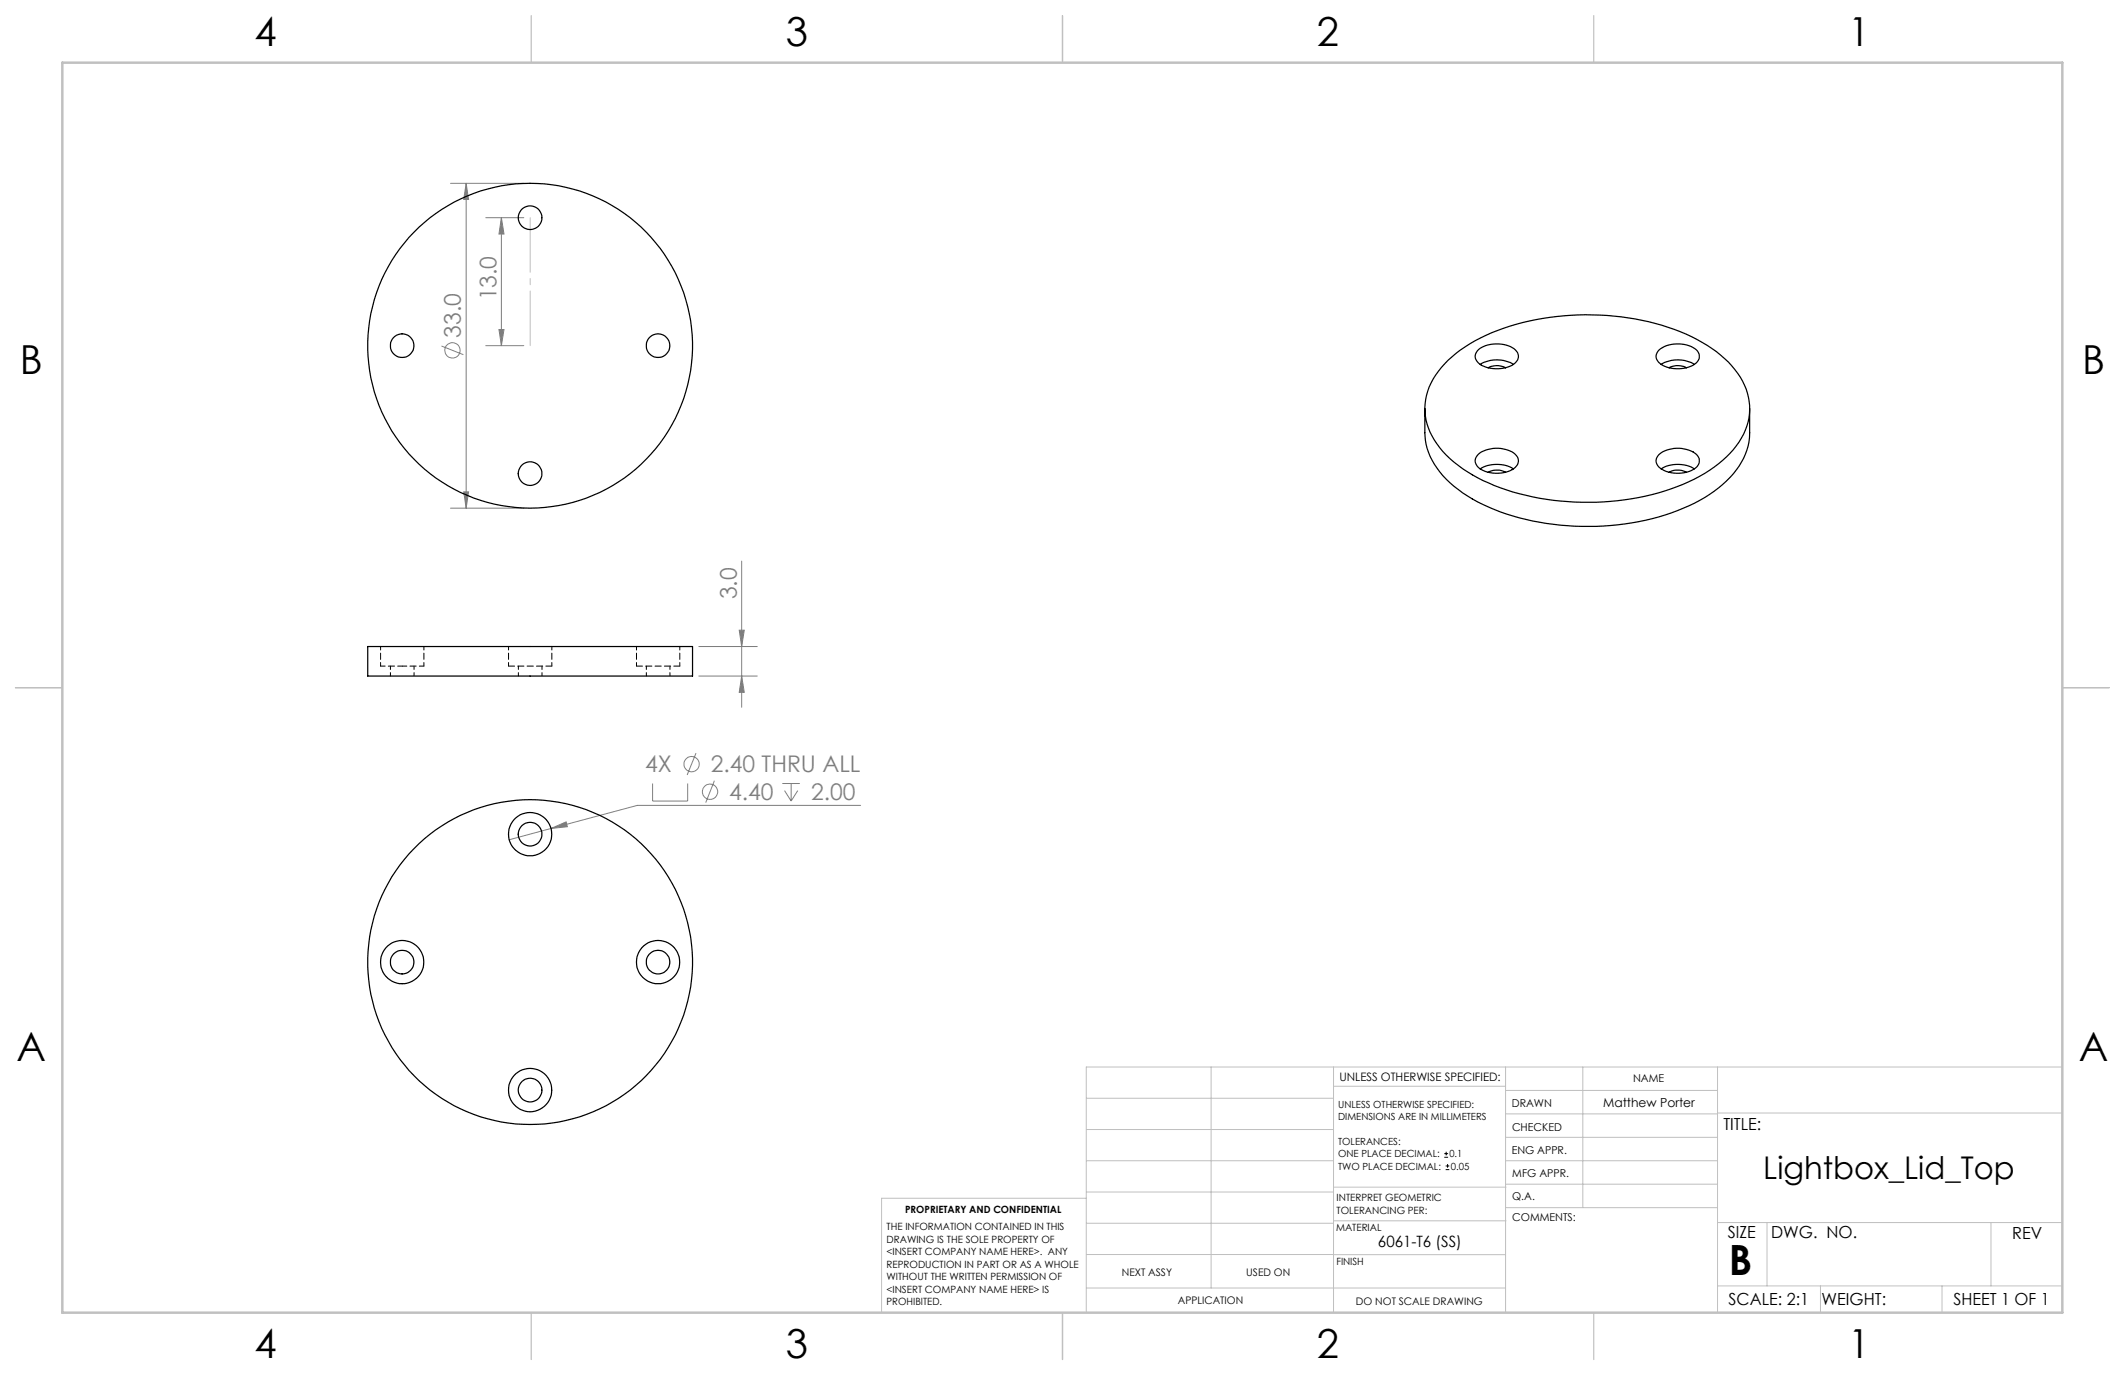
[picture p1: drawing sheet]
<svg xmlns="http://www.w3.org/2000/svg" width="432mm" height="279mm" viewBox="0 0 432 279" stroke-linecap="round" stroke-linejoin="round" font-family="sans-serif">
<g fill="none" stroke="#808080" stroke-width=".2">
<path d="M91.5 37.3h14.9M94.7 37.3l.5 3.2h-1zM94.7 37.3v66M98.7 44.2h7.7M101.9 44.2l.5 3.4h-1zM101.9 44.2v26M89.7 70.3l4.5 1.8M98.7 70.2h7.7M101.4 67h1l-.5 3.2zM94.2 99.9h1l-.5 3.4zM91.5 103.3h14.9M150.7 114v29.7"/>
<path d="M142 137.4h11.9M142 131.4h11.9M150.2 128.1h1l-.5 3.3zM150.7 137.4l.5 3.3h-1zM132.6 159.2v3.6h7.1v-3.6M141.4 153l-1.8 4.5M145.2 158.6l-1.8 4.5M159 159.2h3.5M160.8 159.2v3.6M112 168.3l3-1.3 .3 1zM159.4 160.7l1.4 2.1M162.1 160.7l-1.3 2.1"/>
<path d="M174.9 163.7h-45.4l-26 6.9"/>
<circle cx="91.9" cy="71.2" r="1.56"/>
<circle cx="140.5" cy="155.3" r="1.56"/>
<circle cx="144.3" cy="160.9" r="1.56"/>
</g>
<path d="M293.5 235.2h.8M293.5 234.4h.8M293.8 237.7h.7M293.8 236.9h.7M293.9 234v.8M294.1 236.5v.8" fill="none" stroke="#000" stroke-width=".2"/>
<path d="M107.7 44.2v26" fill="none" stroke="#c0c0c0" stroke-width=".2" stroke-dasharray="15.2 1.3 1.3 1.3" stroke-dashoffset="4.1"/>
<g fill="none" stroke="#c0c0c0" stroke-width=".2">
<path d="M246.1 216.8v44.9M271 216.8v49.9M305.9 216.8v49.9M321.6 216.8v28.6M349 216.8v49.9M419.1 216.8h-198.4v49.9M220.7 235.9h50.3M220.7 229.5h50.3M220.7 223.2h50.3M271 220.7h34.9M305.9 231.1h43.1M305.9 226.3h43.1"/>
<path d="M305.9 221.6h43.1M305.9 235.9h43.1M349 226.2h70.1M220.7 248.6h50.3M220.7 242.2h50.3M220.7 254.9h50.3M220.7 243.5h-41.6v23.2M271 255h34.9M271 248.1h35M271 241.2h35M305.9 240.6h43.1M306 245.4h43"/>
<path d="M349 248.4h70.1M359.1 248.4v12.9M404.6 248.4v12.9M220.7 261.7h85.2M349 261.3h70.1M369.9 261.3v5.4M394.6 261.3v5.4"/>
</g>
<path d="M108 3.2v9.5M215.9 3.2v9.5M323.8 3.2v9.5M3.1 139.7h9.6M419.1 139.7h9.5M108 266.7v9.6M215.9 266.7v9.6M323.8 266.7v9.6" fill="none" stroke="#c0c0c0" stroke-width=".25"/>
<path d="M12.7 12.7h406.4v254h-406.4z" fill="none" stroke="#c0c0c0" stroke-width=".5"/>
<g fill="#808080">
<path d="M112 168.3l3-1.3 .3 1z"/>
<path d="M101.9 44.2l.5 3.4h-1zM101.4 67h1l-.5 3.2z"/>
<path d="M150.7 137.4l.5 3.3h-1zM150.2 128.1h1l-.5 3.3z"/>
<path d="M94.7 37.3l.5 3.2h-1zM94.2 99.9h1l-.5 3.4z"/>
</g>
<g fill="none" stroke="#000" stroke-width=".25">
<path d="M294.3 73.2a35.8 35.8 0 0 1 17.8-8.3 53.2 53.2 0 0 1 31.6 3.5 21.8 21.8 0 0 1 10.8 9.8 11.9 11.9 0 0 1-2.3 13.2 29.5 29.5 0 0 1-13.9 8.4 54.4 54.4 0 0 1-34.6-1.1 26 26 0 0 1-11.7-8.5 11.9 11.9 0 0 1 .9-15.5zM300.4 71.1a6.5 6.5 0 0 1 7.5 0 1.84 1.84 0 0 1-.6 3.1 6.7 6.7 0 0 1-6.9-.5 1.68 1.68 0 0 1 0-2.6zM300.8 74a6.6 6.6 0 0 1 6.7 0M302.4 74.8a3.6 3.6 0 0 1 3.5 0M337.1 71.1a6.3 6.3 0 0 1 7.8 .3 1.84 1.84 0 0 1-.9 2.8 6.7 6.7 0 0 1-6.9-.5 1.68 1.68 0 0 1 0-2.6zM337.5 74a6.6 6.6 0 0 1 6.8 0M339.2 74.8a3.5 3.5 0 0 1 3.5 0M289.5 83v4.9a14.8 14.8 0 0 0 6.8 11.6 40.1 40.1 0 0 0 19.4 7 50.7 50.7 0 0 0 29.6-4.8 19.4 19.4 0 0 0 9.7-10.2l.5-2.5v-6M300.4 92.3a6.3 6.3 0 0 1 7.5 0 1.81 1.81 0 0 1-.6 3.1 6.6 6.6 0 0 1-6.9-.4 1.68 1.68 0 0 1 0-2.7zM300.8 95.3a6.6 6.6 0 0 1 6.7 0M302.4 96a3.8 3.8 0 0 1 3.5 0M337.1 92.3a6.2 6.2 0 0 1 7.8 .3 1.82 1.82 0 0 1-.9 2.8 6.3 6.3 0 0 1-7.1-.7 1.64 1.64 0 0 1 .2-2.4z"/>
<path d="M337.5 95.3a6.6 6.6 0 0 1 6.8 0M339.2 96a3.9 3.9 0 0 1 3.5 0M74.7 131.4h66v6h-66z"/>
<circle cx="107.7" cy="44.2" r="2.39"/>
<circle cx="81.7" cy="70.2" r="2.41"/>
<circle cx="107.7" cy="70.3" r="33"/>
<circle cx="133.7" cy="70.2" r="2.39"/>
<circle cx="107.7" cy="96.2" r="2.41"/>
<circle cx="107.7" cy="169.5" r="2.41"/>
<circle cx="107.7" cy="169.5" r="4.4"/>
<circle cx="81.7" cy="195.5" r="2.41"/>
<circle cx="81.7" cy="195.5" r="4.4"/>
<circle cx="107.7" cy="195.5" r="33"/>
<circle cx="133.7" cy="195.5" r="2.39"/>
<circle cx="133.7" cy="195.5" r="4.4"/>
<circle cx="107.7" cy="221.5" r="2.4"/>
<circle cx="107.7" cy="221.5" r="4.4"/>
</g>
<path d="M103.3 135.4h8.8M129.3 135.4h8.8" fill="none" stroke="#000" stroke-width=".2" stroke-dasharray="1.3 .6"/>
<path d="M77.3 135.4h4.4M81.7 135.4h4.4" fill="none" stroke="#000" stroke-width=".2" stroke-dasharray="1.3 .6" stroke-dashoffset=".3"/>
<path d="M77.3 131.4v4M86.1 135.4v-4M103.3 131.4v4M112.1 135.4v-4M129.3 131.4v4M138.1 135.4v-4" fill="none" stroke="#000" stroke-width=".2" stroke-dasharray="1.3 .6" stroke-dashoffset=".5"/>
<path d="M79.3 135.4v2M84.1 137.4v-2M105.3 135.4v2M110.1 137.4v-2M131.3 135.4v2M136.1 137.4v-2" fill="none" stroke="#000" stroke-width=".2" stroke-dasharray="1.3 .6" stroke-dashoffset=".6"/>
<text font-size="8.5" x="351.3" y="259">B</text>
<g font-size="8.1">
<text x="51.7" y="9.3">4</text>
<text x="159.7" y="9.3">3</text>
<text x="267.6" y="9.3">2</text>
<text x="375.6" y="9.3">1</text>
<text x="4" y="76">B</text>
<text x="423.1" y="76">B</text>
<text x="3.3" y="215.7">A</text>
<text x="422.4" y="215.7">A</text>
<text x="51.7" y="276">4</text>
<text x="159.7" y="276">3</text>
<text x="267.6" y="276">2</text>
<text x="375.6" y="276">1</text>
</g>
<text font-size="6.3" x="358.3" y="239.6">Lightbox_Lid_Top</text>
<g font-size="4.7" fill="#808080">
<text x="100.9" y="61" transform="rotate(-90 100.9 61)">13.0</text>
<text x="93.7" y="68.6" transform="rotate(-90 93.7 68.6)">33.0</text>
<text x="149.7" y="121.8" transform="rotate(-90 149.7 121.8)">3.0</text>
<text x="131.1" y="157">4X</text>
<text x="144.4" y="157">2.40 THRU ALL</text>
<text x="148.2" y="162.6">4.40</text>
<text x="164.8" y="162.6">2.00</text>
</g>
<g font-size="3.4">
<text x="350.2" y="229.5">TITLE:</text>
<text x="351.1" y="251.6">SIZE</text>
<text x="359.9" y="251.6">DWG. NO.</text>
<text x="408.9" y="251.7">REV</text>
<text x="351.2" y="265.2">SCALE: 2:1</text>
<text x="370.1" y="265.3">WEIGHT:</text>
<text x="396.9" y="265.2">SHEET 1 OF 1</text>
</g>
<text font-size="3.2" x="280" y="253.3">6061-T6 (SS)</text>
<text font-size="2.5" x="325.8" y="224.9">Matthew Porter</text>
<text font-size="2.4" x="272.2" y="219.7">UNLESS OTHERWISE SPECIFIED:</text>
<g font-size="2.2">
<text x="331.8" y="219.9">NAME</text>
<text x="307.2" y="224.9">DRAWN</text>
<text x="307.3" y="229.8">CHECKED</text>
<text x="307.2" y="234.5">ENG APPR.</text>
<text x="307.3" y="239.2">MFG APPR.</text>
<text x="307.3" y="243.9">Q.A.</text>
<text x="307.3" y="248.1">COMMENTS:</text>
</g>
<g font-size="2.1">
<text x="227.9" y="259.2">NEXT ASSY</text>
<text x="253.3" y="259.2">USED ON</text>
<text x="239.3" y="265">APPLICATION</text>
<text x="275.5" y="265.1">DO NOT SCALE DRAWING</text>
</g>
<g font-size="2">
<text x="271.9" y="225.1">UNLESS OTHERWISE SPECIFIED:</text>
<text x="271.9" y="227.6">DIMENSIONS ARE IN MILLIMETERS</text>
<text x="271.9" y="232.6">TOLERANCES:</text>
<text x="271.9" y="237.6">TWO PLACE DECIMAL:</text>
<text x="271.9" y="235.1">ONE PLACE DECIMAL:</text>
<text x="294.5" y="235.1">0.1</text>
<text x="294.8" y="237.6">0.05</text>
<text x="271.6" y="244.1">INTERPRET GEOMETRIC</text>
<text x="180.2" y="250">THE INFORMATION CONTAINED IN THIS</text>
<text x="183.9" y="246.4">PROPRIETARY AND CONFIDENTIAL</text>
<text x="271.5" y="250.2">MATERIAL</text>
<text x="271.6" y="246.6">TOLERANCING PER:</text>
<text x="180.2" y="252.5">DRAWING IS THE SOLE PROPERTY OF</text>
<text x="180.2" y="255.1">&lt;INSERT COMPANY NAME HERE&gt;. ANY</text>
<text x="180.2" y="257.6">REPRODUCTION IN PART OR AS A WHOLE</text>
<text x="271.5" y="257">FINISH</text>
<text x="180.2" y="260.1">WITHOUT THE WRITTEN PERMISSION OF</text>
<text x="180.2" y="262.6">&lt;INSERT COMPANY NAME HERE&gt; IS</text>
<text x="180.2" y="265.2">PROHIBITED.</text>
</g>
</svg>
